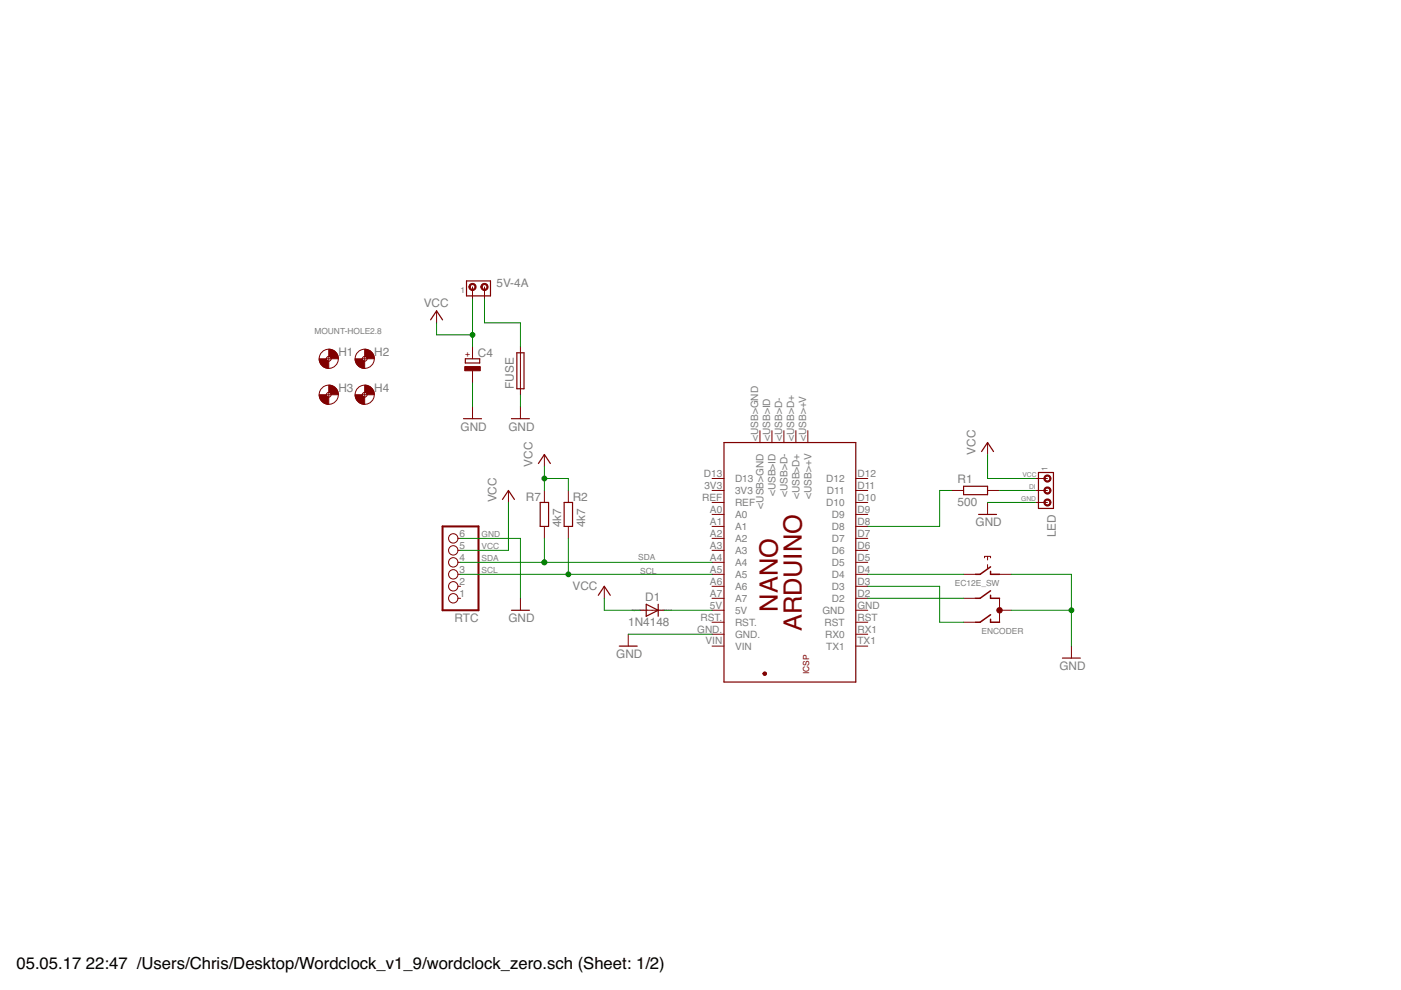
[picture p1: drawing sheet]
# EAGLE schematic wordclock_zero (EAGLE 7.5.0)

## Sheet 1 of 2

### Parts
5V-4A  5V-4A  MTA02-156  [1X2MTA]
C4  CPOL-EUE5-10.5  [E5-10,5]
D1  1N4148  1N4148DO35-10  [DO35-10]
ENCODER  EC12E_SW  [ALPS_EC12E_SW]
FUSE  FUSELITTLEFUSE  [LITTLEFUSE]
H1  MOUNT-HOLE2.8  [2,8]
H2  MOUNT-HOLE2.8  [2,8]
H3  MOUNT-HOLE2.8  [2,8]
H4  MOUNT-HOLE2.8  [2,8]
LED  MTA03-156  [1X3MTA]
PCB2  ARDUINO_NANO  [ARDUINO_NANO]
R1  500  R-EU_0207/7  [0207/7]
R2  4k7  R-EU_0207/10  [0207/10]
R7  4k7  R-EU_0207/10  [0207/10]
RTC  PINHD-1X6  [1X06]

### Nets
DI: LED.2 R1.2
GND: C4.- ENCODER.C ENCODER.D FUSE.1 LED.3 PCB2.GND. RTC.6
N$1: ENCODER.E PCB2.D4
N$4: PCB2.D8 R1.1
N$5: 5V-4A.2 FUSE.2
N$6: ENCODER.B PCB2.D2
N$7: ENCODER.A PCB2.D3
N$12: D1.C PCB2.5V
SCL: PCB2.A5 R2.1 RTC.3
SDA: PCB2.A4 R7.1 RTC.4
VCC: 5V-4A.1 C4.+ D1.A LED.1 R2.2 R7.2 RTC.5
Unconnected: ENCODER.GND1(G) ENCODER.GND2(G) PCB2.3V3 PCB2.5V. PCB2.<USB>+V PCB2.<USB>D+ PCB2.<USB>D- PCB2.<USB>GND PCB2.<USB>ID PCB2.A0 PCB2.A1 PCB2.A2 PCB2.A3 PCB2.A6 PCB2.A7 PCB2.D5 PCB2.D6 PCB2.D7 PCB2.D9 PCB2.D10 PCB2.D11 PCB2.D12 PCB2.D13 PCB2.GND PCB2.GND_ PCB2.MISO PCB2.MOSI PCB2.REF PCB2.RESET.. PCB2.RST PCB2.RST. PCB2.RX1(RX0) PCB2.SCK PCB2.TX1 PCB2.VIN RTC.1 RTC.2

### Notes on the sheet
- GND
- GND
- VCC
- SDA
- SCL

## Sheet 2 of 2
